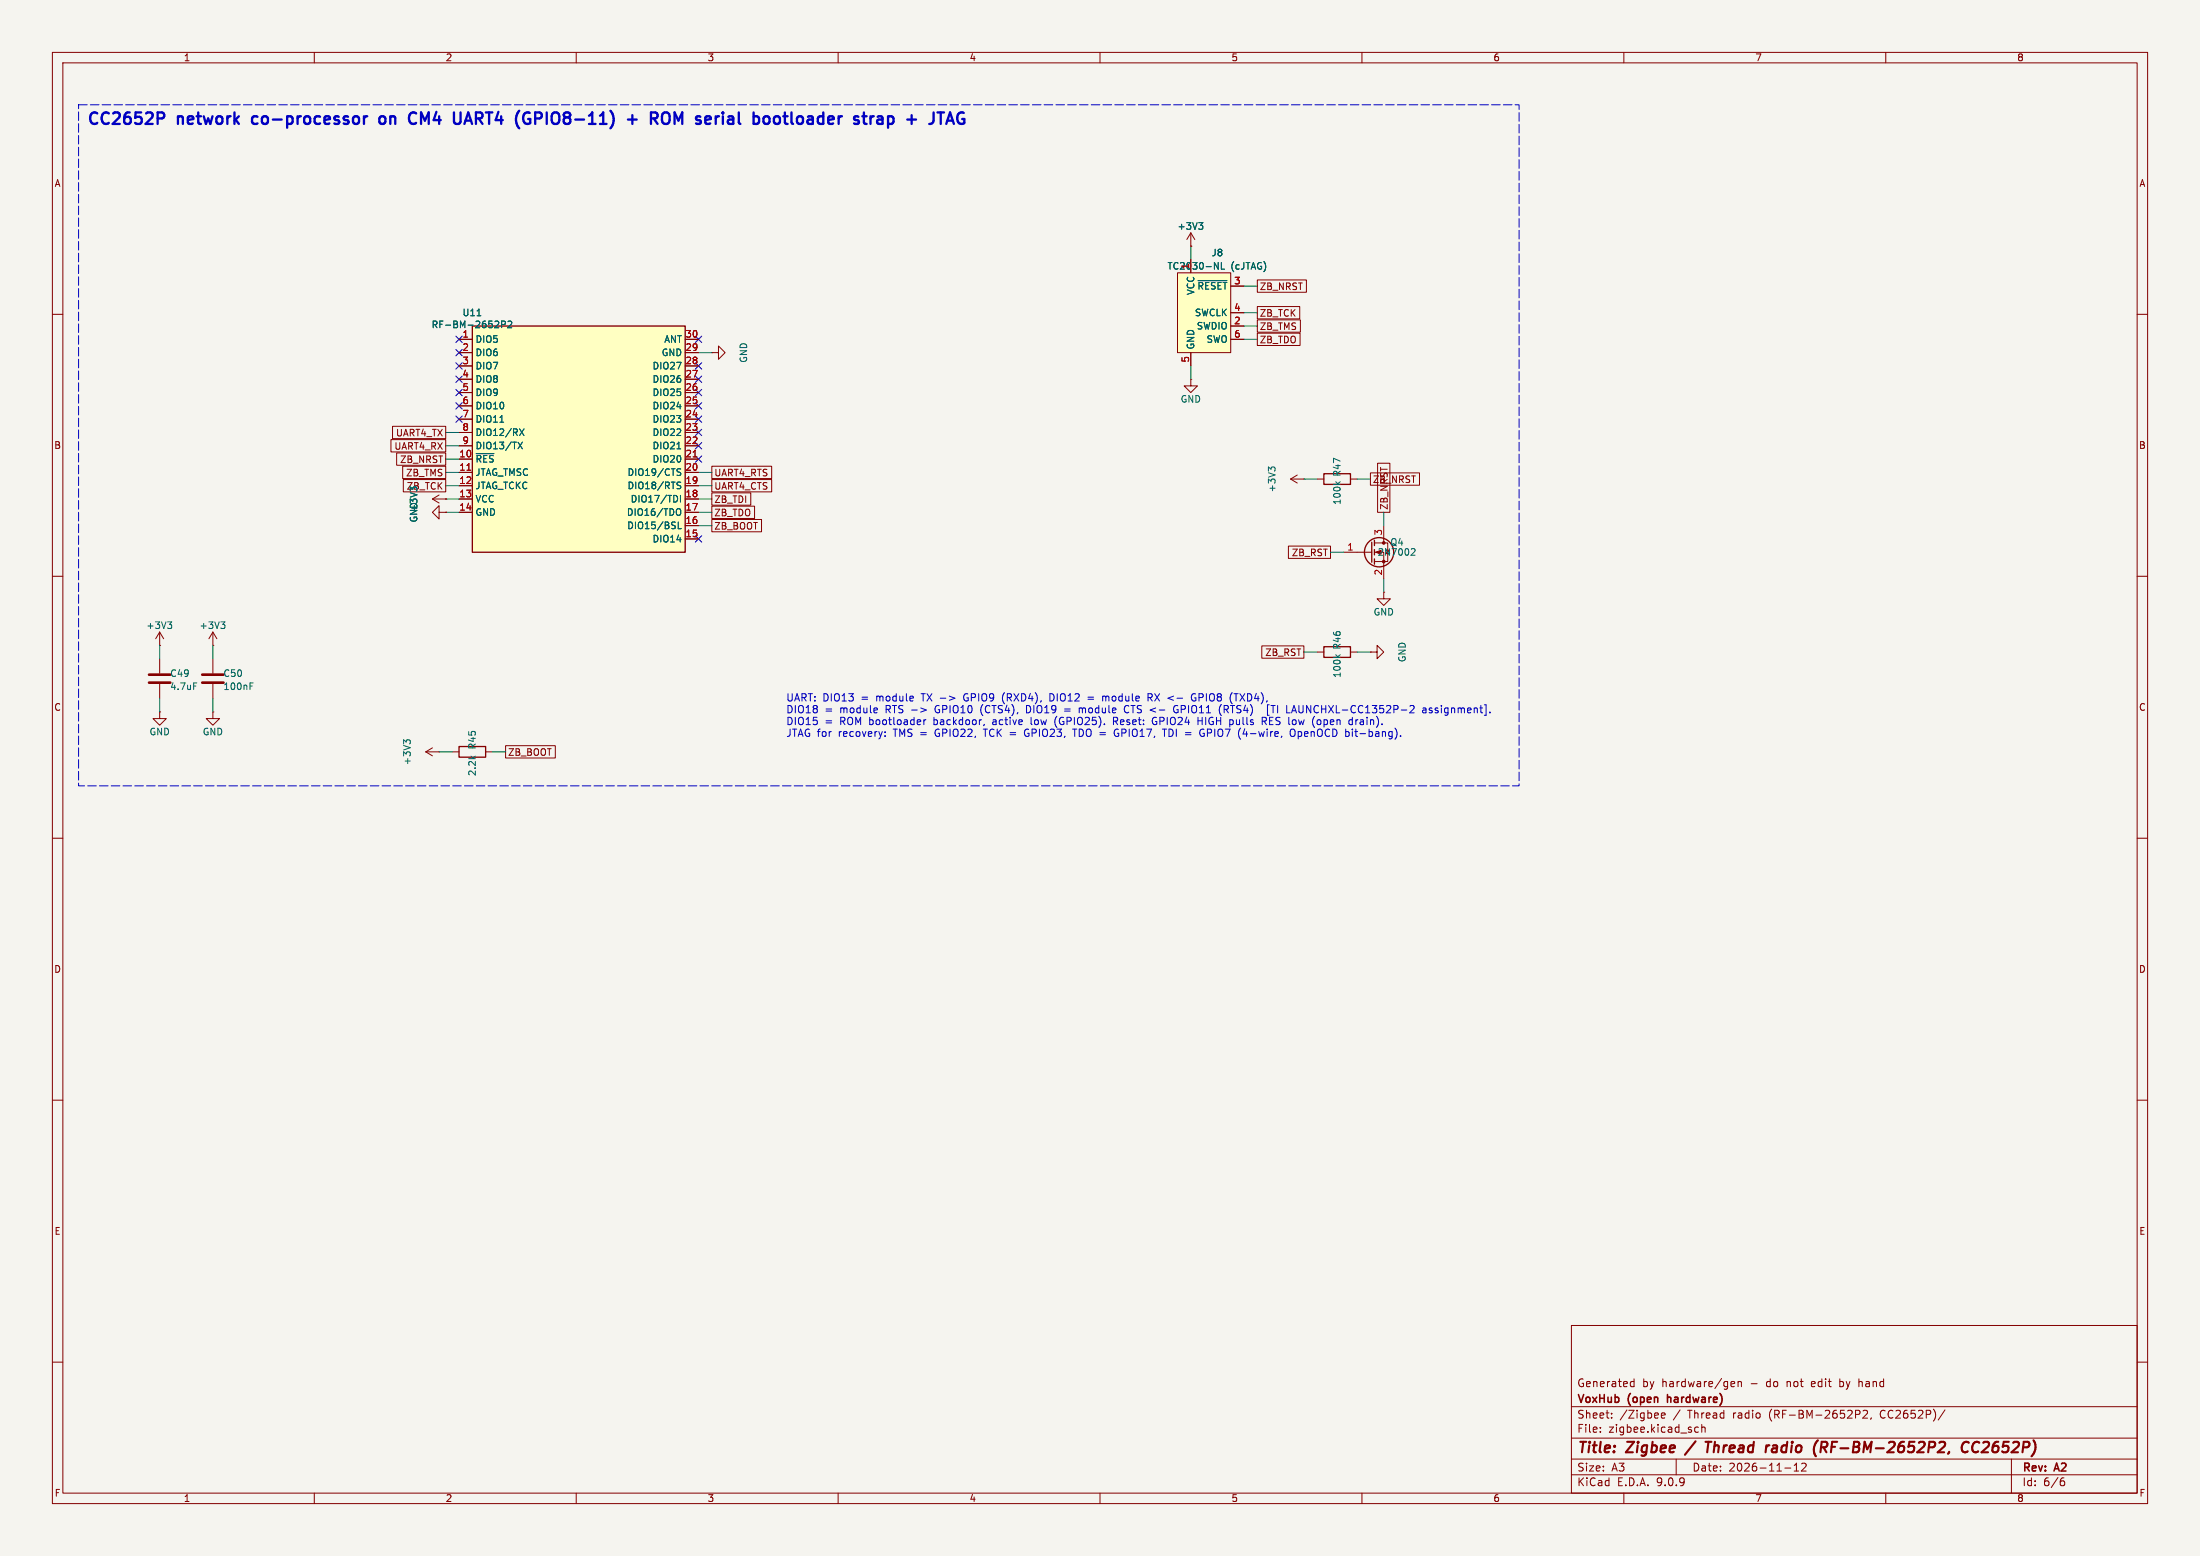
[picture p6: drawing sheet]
(kicad_sch
 (version 20250114)
 (generator "eeschema")
 (generator_version "9.0")
 (paper "A3")
 (title_block
  (title "Zigbee / Thread radio (RF-BM-2652P2, CC2652P)")
  (date "2026-11-12")
  (rev "A2")
  (company "VoxHub (open hardware)")
  (comment 1 "Generated by hardware/gen - do not edit by hand"))
 (lib_symbols
  (symbol "voxhub:+3V3"
   (power)
   (pin_numbers (hide yes))
   (pin_names (offset 0) (hide yes)) (exclude_from_sim no) (in_bom yes) (on_board yes)
   (property "Reference" "#PWR" (at 0 -3.81 0) (effects (font (size 1.27 1.27)) (hide yes)))
   (property "Value" "+3V3" (at 0 3.556 0) (effects (font (size 1.27 1.27))))
   (property "Footprint" "" (at 0 0 0) (effects (font (size 1.27 1.27)) (hide yes)))
   (property "Datasheet" "" (at 0 0 0) (effects (font (size 1.27 1.27)) (hide yes)))
   (property "Description" "Power symbol creates a global label with name \"+3V3\"" (at 0 0 0) (effects (font (size 1.27 1.27)) (hide yes)))
   (symbol "+3V3_0_1"
    (polyline (pts (xy -0.762 1.27) (xy 0 2.54)) (stroke (width 0) (type default)) (fill (type none)))
    (polyline (pts (xy 0 2.54) (xy 0.762 1.27)) (stroke (width 0) (type default)) (fill (type none)))
    (polyline (pts (xy 0 0) (xy 0 2.54)) (stroke (width 0) (type default)) (fill (type none))))
   (symbol "+3V3_1_1"
    (pin power_in line (at 0 0 90) (length 0) (name "~" (effects (font (size 1.27 1.27)))) (number "1" (effects (font (size 1.27 1.27))))))
   (embedded_fonts no))
  (symbol "voxhub:2N7002"
   (pin_names (offset 0) (hide yes)) (exclude_from_sim no) (in_bom yes) (on_board yes)
   (property "Reference" "Q" (at 5.08 1.905 0) (effects (font (size 1.27 1.27)) (justify left)))
   (property "Value" "2N7002" (at 5.08 0 0) (effects (font (size 1.27 1.27)) (justify left)))
   (property "Footprint" "Package_TO_SOT_SMD:SOT-23" (at 5.08 -1.905 0) (effects (font (size 1.27 1.27) (italic yes)) (justify left) (hide yes)))
   (property "Datasheet" "https://www.onsemi.com/pub/Collateral/NDS7002A-D.PDF" (at 5.08 -3.81 0) (effects (font (size 1.27 1.27)) (justify left) (hide yes)))
   (property "Description" "0.115A Id, 60V Vds, N-Channel MOSFET, SOT-23" (at 0 0 0) (effects (font (size 1.27 1.27)) (hide yes)))
   (symbol "2N7002_0_1"
    (polyline (pts (xy 0.254 1.905) (xy 0.254 -1.905)) (stroke (width 0.254) (type default)) (fill (type none)))
    (polyline (pts (xy 0.254 0) (xy -2.54 0)) (stroke (width 0) (type default)) (fill (type none)))
    (polyline (pts (xy 0.762 2.286) (xy 0.762 1.27)) (stroke (width 0.254) (type default)) (fill (type none)))
    (polyline (pts (xy 0.762 0.508) (xy 0.762 -0.508)) (stroke (width 0.254) (type default)) (fill (type none)))
    (polyline (pts (xy 0.762 -1.27) (xy 0.762 -2.286)) (stroke (width 0.254) (type default)) (fill (type none)))
    (polyline (pts (xy 0.762 -1.778) (xy 3.302 -1.778) (xy 3.302 1.778) (xy 0.762 1.778)) (stroke (width 0) (type default)) (fill (type none)))
    (polyline (pts (xy 1.016 0) (xy 2.032 0.381) (xy 2.032 -0.381) (xy 1.016 0)) (stroke (width 0) (type default)) (fill (type outline)))
    (circle (center 1.651 0) (radius 2.794) (stroke (width 0.254) (type default)) (fill (type none)))
    (polyline (pts (xy 2.54 2.54) (xy 2.54 1.778)) (stroke (width 0) (type default)) (fill (type none)))
    (circle (center 2.54 1.778) (radius 0.254) (stroke (width 0) (type default)) (fill (type outline)))
    (circle (center 2.54 -1.778) (radius 0.254) (stroke (width 0) (type default)) (fill (type outline)))
    (polyline (pts (xy 2.54 -2.54) (xy 2.54 0) (xy 0.762 0)) (stroke (width 0) (type default)) (fill (type none)))
    (polyline (pts (xy 2.921 0.381) (xy 3.683 0.381)) (stroke (width 0) (type default)) (fill (type none)))
    (polyline (pts (xy 3.302 0.381) (xy 2.921 -0.254) (xy 3.683 -0.254) (xy 3.302 0.381)) (stroke (width 0) (type default)) (fill (type none))))
   (symbol "2N7002_1_1"
    (pin input line (at -5.08 0 0) (length 2.54) (name "G" (effects (font (size 1.27 1.27)))) (number "1" (effects (font (size 1.27 1.27)))))
    (pin passive line (at 2.54 5.08 270) (length 2.54) (name "D" (effects (font (size 1.27 1.27)))) (number "3" (effects (font (size 1.27 1.27)))))
    (pin passive line (at 2.54 -5.08 90) (length 2.54) (name "S" (effects (font (size 1.27 1.27)))) (number "2" (effects (font (size 1.27 1.27))))))
   (embedded_fonts no)
   (property "ki_fp_filters" "SOT?23*" (at 0 0 0) (effects (font (size 1.27 1.27)) (hide yes))))
  (symbol "voxhub:C"
   (pin_numbers (hide yes))
   (pin_names (offset 0.254)) (exclude_from_sim no) (in_bom yes) (on_board yes)
   (property "Reference" "C" (at 0.635 2.54 0) (effects (font (size 1.27 1.27)) (justify left)))
   (property "Value" "C" (at 0.635 -2.54 0) (effects (font (size 1.27 1.27)) (justify left)))
   (property "Footprint" "" (at 0.9652 -3.81 0) (effects (font (size 1.27 1.27)) (hide yes)))
   (property "Datasheet" "~" (at 0 0 0) (effects (font (size 1.27 1.27)) (hide yes)))
   (property "Description" "Unpolarized capacitor" (at 0 0 0) (effects (font (size 1.27 1.27)) (hide yes)))
   (symbol "C_0_1"
    (polyline (pts (xy -2.032 0.762) (xy 2.032 0.762)) (stroke (width 0.508) (type default)) (fill (type none)))
    (polyline (pts (xy -2.032 -0.762) (xy 2.032 -0.762)) (stroke (width 0.508) (type default)) (fill (type none))))
   (symbol "C_1_1"
    (pin passive line (at 0 3.81 270) (length 2.794) (name "~" (effects (font (size 1.27 1.27)))) (number "1" (effects (font (size 1.27 1.27)))))
    (pin passive line (at 0 -3.81 90) (length 2.794) (name "~" (effects (font (size 1.27 1.27)))) (number "2" (effects (font (size 1.27 1.27))))))
   (embedded_fonts no))
  (symbol "voxhub:Conn_ARM_SWD_TagConnect_TC2030-NL" (exclude_from_sim no) (in_bom no) (on_board yes)
   (property "Reference" "J" (at 2.54 11.43 0) (effects (font (size 1.27 1.27))))
   (property "Value" "Conn_ARM_SWD_TagConnect_TC2030-NL" (at 2.54 8.89 0) (effects (font (size 1.27 1.27))))
   (property "Footprint" "Connector:Tag-Connect_TC2030-IDC-NL_2x03_P1.27mm_Vertical" (at 0 -17.78 0) (effects (font (size 1.27 1.27)) (hide yes)))
   (property "Datasheet" "https://www.tag-connect.com/wp-content/uploads/bsk-pdf-manager/TC2030-CTX_1.pdf" (at 0 -15.24 0) (effects (font (size 1.27 1.27)) (hide yes)))
   (property "Description" "Tag-Connect ARM Cortex SWD JTAG connector, 6 pin, no legs" (at 0 0 0) (effects (font (size 1.27 1.27)) (hide yes)))
   (symbol "Conn_ARM_SWD_TagConnect_TC2030-NL_0_0"
    (pin power_in line (at -2.54 10.16 270) (length 2.54) (name "VCC" (effects (font (size 1.27 1.27)))) (number "1" (effects (font (size 1.27 1.27)))))
    (pin power_in line (at -2.54 -10.16 90) (length 2.54) (name "GND" (effects (font (size 1.27 1.27)))) (number "5" (effects (font (size 1.27 1.27)))))
    (pin open_collector line (at 7.62 5.08 180) (length 2.54) (name "~{RESET}" (effects (font (size 1.27 1.27)))) (number "3" (effects (font (size 1.27 1.27)))))
    (pin output line (at 7.62 0 180) (length 2.54) (name "SWCLK" (effects (font (size 1.27 1.27)))) (number "4" (effects (font (size 1.27 1.27))))
    (alternate "TCK" output line))
    (pin bidirectional line (at 7.62 -2.54 180) (length 2.54) (name "SWDIO" (effects (font (size 1.27 1.27)))) (number "2" (effects (font (size 1.27 1.27))))
    (alternate "TMS" bidirectional line))
    (pin input line (at 7.62 -5.08 180) (length 2.54) (name "SWO" (effects (font (size 1.27 1.27)))) (number "6" (effects (font (size 1.27 1.27))))
    (alternate "TDO" input line)))
   (symbol "Conn_ARM_SWD_TagConnect_TC2030-NL_0_1"
    (rectangle (start -5.08 7.62) (end 5.08 -7.62) (stroke (width 0) (type default)) (fill (type background))))
   (embedded_fonts no))
  (symbol "voxhub:GND"
   (power)
   (pin_numbers (hide yes))
   (pin_names (offset 0) (hide yes)) (exclude_from_sim no) (in_bom yes) (on_board yes)
   (property "Reference" "#PWR" (at 0 -6.35 0) (effects (font (size 1.27 1.27)) (hide yes)))
   (property "Value" "GND" (at 0 -3.81 0) (effects (font (size 1.27 1.27))))
   (property "Footprint" "" (at 0 0 0) (effects (font (size 1.27 1.27)) (hide yes)))
   (property "Datasheet" "" (at 0 0 0) (effects (font (size 1.27 1.27)) (hide yes)))
   (property "Description" "Power symbol creates a global label with name \"GND\" , ground" (at 0 0 0) (effects (font (size 1.27 1.27)) (hide yes)))
   (symbol "GND_0_1"
    (polyline (pts (xy 0 0) (xy 0 -1.27) (xy 1.27 -1.27) (xy 0 -2.54) (xy -1.27 -1.27) (xy 0 -1.27)) (stroke (width 0) (type default)) (fill (type none))))
   (symbol "GND_1_1"
    (pin power_in line (at 0 0 270) (length 0) (name "~" (effects (font (size 1.27 1.27)))) (number "1" (effects (font (size 1.27 1.27))))))
   (embedded_fonts no))
  (symbol "voxhub:R"
   (pin_numbers (hide yes))
   (pin_names (offset 0)) (exclude_from_sim no) (in_bom yes) (on_board yes)
   (property "Reference" "R" (at 2.032 0 90) (effects (font (size 1.27 1.27))))
   (property "Value" "R" (at 0 0 90) (effects (font (size 1.27 1.27))))
   (property "Footprint" "" (at -1.778 0 90) (effects (font (size 1.27 1.27)) (hide yes)))
   (property "Datasheet" "~" (at 0 0 0) (effects (font (size 1.27 1.27)) (hide yes)))
   (property "Description" "Resistor" (at 0 0 0) (effects (font (size 1.27 1.27)) (hide yes)))
   (symbol "R_0_1"
    (rectangle (start -1.016 -2.54) (end 1.016 2.54) (stroke (width 0.254) (type default)) (fill (type none))))
   (symbol "R_1_1"
    (pin passive line (at 0 3.81 270) (length 1.27) (name "~" (effects (font (size 1.27 1.27)))) (number "1" (effects (font (size 1.27 1.27)))))
    (pin passive line (at 0 -3.81 90) (length 1.27) (name "~" (effects (font (size 1.27 1.27)))) (number "2" (effects (font (size 1.27 1.27))))))
   (embedded_fonts no))
  (symbol "voxhub:RF-BM-2652P2" (exclude_from_sim no) (in_bom yes) (on_board yes)
   (property "Reference" "U" (at -20.32 25.4 0) (effects (font (size 1.27 1.27)) (justify left)))
   (property "Value" "RF-BM-2652P2" (at -20.32 23.114 0) (effects (font (size 1.27 1.27)) (justify left)))
   (property "Footprint" "voxhub:RFstar_RF-BM-2652P2" (at 0 0 0) (effects (font (size 1.27 1.27)) (hide yes)))
   (property "Datasheet" "https://rfstariot.com/uploadfile/downloads/RF-BM-2652P2%20RF-BM-2652P2I%20Hardware%20Datasheet%20V1.1_20240823.pdf" (at 0 0 0) (effects (font (size 1.27 1.27)) (hide yes)))
   (property "Description" "RF-star RF-BM-2652P2 (TI CC2652P) multiprotocol 2.4 GHz module (Zigbee / Thread), PCB antenna" (at 0 0 0) (effects (font (size 1.27 1.27)) (hide yes)))
   (symbol "RF-BM-2652P2_0_1"
    (rectangle (start -20.32 22.86) (end 20.32 -20.32) (stroke (width 0.254) (type default)) (fill (type background))))
   (symbol "RF-BM-2652P2_1_1"
    (pin passive line (at -22.86 20.32 0) (length 2.54) (name "DIO5" (effects (font (size 1.27 1.27)))) (number "1" (effects (font (size 1.27 1.27)))))
    (pin passive line (at -22.86 17.78 0) (length 2.54) (name "DIO6" (effects (font (size 1.27 1.27)))) (number "2" (effects (font (size 1.27 1.27)))))
    (pin passive line (at -22.86 15.24 0) (length 2.54) (name "DIO7" (effects (font (size 1.27 1.27)))) (number "3" (effects (font (size 1.27 1.27)))))
    (pin passive line (at -22.86 12.7 0) (length 2.54) (name "DIO8" (effects (font (size 1.27 1.27)))) (number "4" (effects (font (size 1.27 1.27)))))
    (pin passive line (at -22.86 10.16 0) (length 2.54) (name "DIO9" (effects (font (size 1.27 1.27)))) (number "5" (effects (font (size 1.27 1.27)))))
    (pin passive line (at -22.86 7.62 0) (length 2.54) (name "DIO10" (effects (font (size 1.27 1.27)))) (number "6" (effects (font (size 1.27 1.27)))))
    (pin passive line (at -22.86 5.08 0) (length 2.54) (name "DIO11" (effects (font (size 1.27 1.27)))) (number "7" (effects (font (size 1.27 1.27)))))
    (pin passive line (at -22.86 2.54 0) (length 2.54) (name "DIO12/RX" (effects (font (size 1.27 1.27)))) (number "8" (effects (font (size 1.27 1.27)))))
    (pin passive line (at -22.86 0 0) (length 2.54) (name "DIO13/TX" (effects (font (size 1.27 1.27)))) (number "9" (effects (font (size 1.27 1.27)))))
    (pin passive line (at -22.86 -2.54 0) (length 2.54) (name "~{RES}" (effects (font (size 1.27 1.27)))) (number "10" (effects (font (size 1.27 1.27)))))
    (pin passive line (at -22.86 -5.08 0) (length 2.54) (name "JTAG_TMSC" (effects (font (size 1.27 1.27)))) (number "11" (effects (font (size 1.27 1.27)))))
    (pin passive line (at -22.86 -7.62 0) (length 2.54) (name "JTAG_TCKC" (effects (font (size 1.27 1.27)))) (number "12" (effects (font (size 1.27 1.27)))))
    (pin power_in line (at -22.86 -10.16 0) (length 2.54) (name "VCC" (effects (font (size 1.27 1.27)))) (number "13" (effects (font (size 1.27 1.27)))))
    (pin power_in line (at -22.86 -12.7 0) (length 2.54) (name "GND" (effects (font (size 1.27 1.27)))) (number "14" (effects (font (size 1.27 1.27)))))
    (pin passive line (at 22.86 20.32 180) (length 2.54) (name "ANT" (effects (font (size 1.27 1.27)))) (number "30" (effects (font (size 1.27 1.27)))))
    (pin power_in line (at 22.86 17.78 180) (length 2.54) (name "GND" (effects (font (size 1.27 1.27)))) (number "29" (effects (font (size 1.27 1.27)))))
    (pin passive line (at 22.86 15.24 180) (length 2.54) (name "DIO27" (effects (font (size 1.27 1.27)))) (number "28" (effects (font (size 1.27 1.27)))))
    (pin passive line (at 22.86 12.7 180) (length 2.54) (name "DIO26" (effects (font (size 1.27 1.27)))) (number "27" (effects (font (size 1.27 1.27)))))
    (pin passive line (at 22.86 10.16 180) (length 2.54) (name "DIO25" (effects (font (size 1.27 1.27)))) (number "26" (effects (font (size 1.27 1.27)))))
    (pin passive line (at 22.86 7.62 180) (length 2.54) (name "DIO24" (effects (font (size 1.27 1.27)))) (number "25" (effects (font (size 1.27 1.27)))))
    (pin passive line (at 22.86 5.08 180) (length 2.54) (name "DIO23" (effects (font (size 1.27 1.27)))) (number "24" (effects (font (size 1.27 1.27)))))
    (pin passive line (at 22.86 2.54 180) (length 2.54) (name "DIO22" (effects (font (size 1.27 1.27)))) (number "23" (effects (font (size 1.27 1.27)))))
    (pin passive line (at 22.86 0 180) (length 2.54) (name "DIO21" (effects (font (size 1.27 1.27)))) (number "22" (effects (font (size 1.27 1.27)))))
    (pin passive line (at 22.86 -2.54 180) (length 2.54) (name "DIO20" (effects (font (size 1.27 1.27)))) (number "21" (effects (font (size 1.27 1.27)))))
    (pin passive line (at 22.86 -5.08 180) (length 2.54) (name "DIO19/CTS" (effects (font (size 1.27 1.27)))) (number "20" (effects (font (size 1.27 1.27)))))
    (pin passive line (at 22.86 -7.62 180) (length 2.54) (name "DIO18/RTS" (effects (font (size 1.27 1.27)))) (number "19" (effects (font (size 1.27 1.27)))))
    (pin passive line (at 22.86 -10.16 180) (length 2.54) (name "DIO17/TDI" (effects (font (size 1.27 1.27)))) (number "18" (effects (font (size 1.27 1.27)))))
    (pin passive line (at 22.86 -12.7 180) (length 2.54) (name "DIO16/TDO" (effects (font (size 1.27 1.27)))) (number "17" (effects (font (size 1.27 1.27)))))
    (pin passive line (at 22.86 -15.24 180) (length 2.54) (name "DIO15/BSL" (effects (font (size 1.27 1.27)))) (number "16" (effects (font (size 1.27 1.27)))))
    (pin passive line (at 22.86 -17.78 180) (length 2.54) (name "DIO14" (effects (font (size 1.27 1.27)))) (number "15" (effects (font (size 1.27 1.27))))))))
 (rectangle
  (start 15 20)
  (end 290 150)
  (stroke (width 0.15) (type dash))
  (fill (type none)))
 (text "CC2652P network co-processor on CM4 UART4 (GPIO8-11) + ROM serial bootloader strap + JTAG"
  (exclude_from_sim no)
  (at 16.5 24.2 0)
  (effects (font (size 2.2 2.2) (bold yes)) (justify left bottom)))
 (symbol
  (lib_id "voxhub:RF-BM-2652P2")
  (at 110.49 85.09 0)
  (unit 1)
  (exclude_from_sim no)
  (in_bom yes)
  (on_board yes)
  (dnp no)
  (property "Reference" "U11" (at 90.17 59.69 0) (effects (font (size 1.27 1.27))))
  (property "Value" "RF-BM-2652P2" (at 90.17 61.976 0) (effects (font (size 1.27 1.27))))
  (property "Footprint" "voxhub:RFstar_RF-BM-2652P2" (at 110.49 85.09 0) (effects (font (size 1.27 1.27)) (hide yes)))
  (property "Datasheet" "https://rfstariot.com/uploadfile/downloads/RF-BM-2652P2%20RF-BM-2652P2I%20Hardware%20Datasheet%20V1.1_20240823.pdf" (at 110.49 85.09 0) (effects (font (size 1.27 1.27)) (hide yes)))
  (property "Description" "RF-star RF-BM-2652P2 (TI CC2652P) multiprotocol 2.4 GHz module (Zigbee / Thread), PCB antenna" (at 110.49 85.09 0) (effects (font (size 1.27 1.27)) (hide yes)))
  (property "Manufacturer" "RF-star" (at 110.49 85.09 0) (effects (font (size 1.27 1.27)) (hide yes)))
  (property "MPN" "RF-BM-2652P2" (at 110.49 85.09 0) (effects (font (size 1.27 1.27)) (hide yes)))
  (property "PartDescription" "CC2652P Zigbee/Thread module +20dBm, PCB antenna, 16.5x30mm" (at 110.49 85.09 0) (effects (font (size 1.27 1.27)) (hide yes)))
  (pin "1")
  (pin "2")
  (pin "3")
  (pin "4")
  (pin "5")
  (pin "6")
  (pin "7")
  (pin "8")
  (pin "9")
  (pin "10")
  (pin "11")
  (pin "12")
  (pin "13")
  (pin "14")
  (pin "30")
  (pin "29")
  (pin "28")
  (pin "27")
  (pin "26")
  (pin "25")
  (pin "24")
  (pin "23")
  (pin "22")
  (pin "21")
  (pin "20")
  (pin "19")
  (pin "18")
  (pin "17")
  (pin "16")
  (pin "15"))
 (no_connect (at 87.63 64.77))
 (no_connect (at 87.63 67.31))
 (no_connect (at 87.63 69.85))
 (no_connect (at 87.63 72.39))
 (no_connect (at 87.63 74.93))
 (no_connect (at 87.63 77.47))
 (no_connect (at 87.63 80.01))
 (wire
  (pts (xy 87.63 82.55) (xy 85.09 82.55))
  (stroke (width 0) (type default)))
 (global_label "UART4_TX"
  (shape passive)
  (at 85.09 82.55 180)
  (fields_autoplaced yes)
  (effects (font (size 1.27 1.27)) (justify right))
  (property "Intersheetrefs" "${INTERSHEET_REFS}" (at 85.09 82.55 0) (effects (font (size 1.27 1.27)) (hide yes))))
 (wire
  (pts (xy 87.63 85.09) (xy 85.09 85.09))
  (stroke (width 0) (type default)))
 (global_label "UART4_RX"
  (shape passive)
  (at 85.09 85.09 180)
  (fields_autoplaced yes)
  (effects (font (size 1.27 1.27)) (justify right))
  (property "Intersheetrefs" "${INTERSHEET_REFS}" (at 85.09 85.09 0) (effects (font (size 1.27 1.27)) (hide yes))))
 (wire
  (pts (xy 87.63 87.63) (xy 85.09 87.63))
  (stroke (width 0) (type default)))
 (global_label "ZB_NRST"
  (shape passive)
  (at 85.09 87.63 180)
  (fields_autoplaced yes)
  (effects (font (size 1.27 1.27)) (justify right))
  (property "Intersheetrefs" "${INTERSHEET_REFS}" (at 85.09 87.63 0) (effects (font (size 1.27 1.27)) (hide yes))))
 (wire
  (pts (xy 87.63 90.17) (xy 85.09 90.17))
  (stroke (width 0) (type default)))
 (global_label "ZB_TMS"
  (shape passive)
  (at 85.09 90.17 180)
  (fields_autoplaced yes)
  (effects (font (size 1.27 1.27)) (justify right))
  (property "Intersheetrefs" "${INTERSHEET_REFS}" (at 85.09 90.17 0) (effects (font (size 1.27 1.27)) (hide yes))))
 (wire
  (pts (xy 87.63 92.71) (xy 85.09 92.71))
  (stroke (width 0) (type default)))
 (global_label "ZB_TCK"
  (shape passive)
  (at 85.09 92.71 180)
  (fields_autoplaced yes)
  (effects (font (size 1.27 1.27)) (justify right))
  (property "Intersheetrefs" "${INTERSHEET_REFS}" (at 85.09 92.71 0) (effects (font (size 1.27 1.27)) (hide yes))))
 (wire
  (pts (xy 87.63 95.25) (xy 85.09 95.25))
  (stroke (width 0) (type default)))
 (symbol
  (lib_id "voxhub:+3V3")
  (at 85.09 95.25 90)
  (unit 1)
  (exclude_from_sim no)
  (in_bom no)
  (on_board yes)
  (dnp no)
  (property "Reference" "#PWR601" (at 88.9 95.25 0) (effects (font (size 1.27 1.27)) (hide yes)))
  (property "Value" "+3V3" (at 79.01 95.25 0) (effects (font (size 1.27 1.27))))
  (property "Footprint" "" (at 85.09 95.25 0) (effects (font (size 1.27 1.27)) (hide yes)))
  (property "Datasheet" "" (at 85.09 95.25 0) (effects (font (size 1.27 1.27)) (hide yes)))
  (property "Description" "Power symbol creates a global label with name \"+3V3\"" (at 85.09 95.25 0) (effects (font (size 1.27 1.27)) (hide yes)))
  (pin "1"))
 (wire
  (pts (xy 87.63 97.79) (xy 85.09 97.79))
  (stroke (width 0) (type default)))
 (symbol
  (lib_id "voxhub:GND")
  (at 85.09 97.79 270)
  (unit 1)
  (exclude_from_sim no)
  (in_bom no)
  (on_board yes)
  (dnp no)
  (property "Reference" "#PWR602" (at 78.74 97.79 0) (effects (font (size 1.27 1.27)) (hide yes)))
  (property "Value" "GND" (at 79.01 97.79 0) (effects (font (size 1.27 1.27))))
  (property "Footprint" "" (at 85.09 97.79 0) (effects (font (size 1.27 1.27)) (hide yes)))
  (property "Datasheet" "" (at 85.09 97.79 0) (effects (font (size 1.27 1.27)) (hide yes)))
  (property "Description" "Power symbol creates a global label with name \"GND\" , ground" (at 85.09 97.79 0) (effects (font (size 1.27 1.27)) (hide yes)))
  (pin "1"))
 (no_connect (at 133.35 64.77))
 (wire
  (pts (xy 133.35 67.31) (xy 135.89 67.31))
  (stroke (width 0) (type default)))
 (symbol
  (lib_id "voxhub:GND")
  (at 135.89 67.31 90)
  (unit 1)
  (exclude_from_sim no)
  (in_bom no)
  (on_board yes)
  (dnp no)
  (property "Reference" "#PWR603" (at 142.24 67.31 0) (effects (font (size 1.27 1.27)) (hide yes)))
  (property "Value" "GND" (at 141.97 67.31 0) (effects (font (size 1.27 1.27))))
  (property "Footprint" "" (at 135.89 67.31 0) (effects (font (size 1.27 1.27)) (hide yes)))
  (property "Datasheet" "" (at 135.89 67.31 0) (effects (font (size 1.27 1.27)) (hide yes)))
  (property "Description" "Power symbol creates a global label with name \"GND\" , ground" (at 135.89 67.31 0) (effects (font (size 1.27 1.27)) (hide yes)))
  (pin "1"))
 (no_connect (at 133.35 69.85))
 (no_connect (at 133.35 72.39))
 (no_connect (at 133.35 74.93))
 (no_connect (at 133.35 77.47))
 (no_connect (at 133.35 80.01))
 (no_connect (at 133.35 82.55))
 (no_connect (at 133.35 85.09))
 (no_connect (at 133.35 87.63))
 (wire
  (pts (xy 133.35 90.17) (xy 135.89 90.17))
  (stroke (width 0) (type default)))
 (global_label "UART4_RTS"
  (shape passive)
  (at 135.89 90.17 0)
  (fields_autoplaced yes)
  (effects (font (size 1.27 1.27)) (justify left))
  (property "Intersheetrefs" "${INTERSHEET_REFS}" (at 135.89 90.17 0) (effects (font (size 1.27 1.27)) (hide yes))))
 (wire
  (pts (xy 133.35 92.71) (xy 135.89 92.71))
  (stroke (width 0) (type default)))
 (global_label "UART4_CTS"
  (shape passive)
  (at 135.89 92.71 0)
  (fields_autoplaced yes)
  (effects (font (size 1.27 1.27)) (justify left))
  (property "Intersheetrefs" "${INTERSHEET_REFS}" (at 135.89 92.71 0) (effects (font (size 1.27 1.27)) (hide yes))))
 (wire
  (pts (xy 133.35 95.25) (xy 135.89 95.25))
  (stroke (width 0) (type default)))
 (global_label "ZB_TDI"
  (shape passive)
  (at 135.89 95.25 0)
  (fields_autoplaced yes)
  (effects (font (size 1.27 1.27)) (justify left))
  (property "Intersheetrefs" "${INTERSHEET_REFS}" (at 135.89 95.25 0) (effects (font (size 1.27 1.27)) (hide yes))))
 (wire
  (pts (xy 133.35 97.79) (xy 135.89 97.79))
  (stroke (width 0) (type default)))
 (global_label "ZB_TDO"
  (shape passive)
  (at 135.89 97.79 0)
  (fields_autoplaced yes)
  (effects (font (size 1.27 1.27)) (justify left))
  (property "Intersheetrefs" "${INTERSHEET_REFS}" (at 135.89 97.79 0) (effects (font (size 1.27 1.27)) (hide yes))))
 (wire
  (pts (xy 133.35 100.33) (xy 135.89 100.33))
  (stroke (width 0) (type default)))
 (global_label "ZB_BOOT"
  (shape passive)
  (at 135.89 100.33 0)
  (fields_autoplaced yes)
  (effects (font (size 1.27 1.27)) (justify left))
  (property "Intersheetrefs" "${INTERSHEET_REFS}" (at 135.89 100.33 0) (effects (font (size 1.27 1.27)) (hide yes))))
 (no_connect (at 133.35 102.87))
 (symbol
  (lib_id "voxhub:C")
  (at 30.48 129.54 0)
  (unit 1)
  (exclude_from_sim no)
  (in_bom yes)
  (on_board yes)
  (dnp no)
  (property "Reference" "C49" (at 32.38 128.54 0) (effects (font (size 1.27 1.27)) (justify left)))
  (property "Value" "4.7uF" (at 32.38 131.04 0) (effects (font (size 1.27 1.27)) (justify left)))
  (property "Footprint" "Capacitor_SMD:C_0603_1608Metric" (at 30.48 129.54 0) (effects (font (size 1.27 1.27)) (hide yes)))
  (property "Datasheet" "~" (at 30.48 129.54 0) (effects (font (size 1.27 1.27)) (hide yes)))
  (property "Description" "Unpolarized capacitor" (at 30.48 129.54 0) (effects (font (size 1.27 1.27)) (hide yes)))
  (property "Manufacturer" "Samsung Electro-Mechanics" (at 30.48 129.54 0) (effects (font (size 1.27 1.27)) (hide yes)))
  (property "MPN" "CL10A475KA8NQNC" (at 30.48 129.54 0) (effects (font (size 1.27 1.27)) (hide yes)))
  (property "PartDescription" "CAP CER 4.7uF 25V X5R 0603" (at 30.48 129.54 0) (effects (font (size 1.27 1.27)) (hide yes)))
  (pin "1")
  (pin "2"))
 (wire
  (pts (xy 30.48 125.73) (xy 30.48 123.19))
  (stroke (width 0) (type default)))
 (symbol
  (lib_id "voxhub:+3V3")
  (at 30.48 123.19 0)
  (unit 1)
  (exclude_from_sim no)
  (in_bom no)
  (on_board yes)
  (dnp no)
  (property "Reference" "#PWR604" (at 30.48 127 0) (effects (font (size 1.27 1.27)) (hide yes)))
  (property "Value" "+3V3" (at 30.48 119.39 0) (effects (font (size 1.27 1.27))))
  (property "Footprint" "" (at 30.48 123.19 0) (effects (font (size 1.27 1.27)) (hide yes)))
  (property "Datasheet" "" (at 30.48 123.19 0) (effects (font (size 1.27 1.27)) (hide yes)))
  (property "Description" "Power symbol creates a global label with name \"+3V3\"" (at 30.48 123.19 0) (effects (font (size 1.27 1.27)) (hide yes)))
  (pin "1"))
 (wire
  (pts (xy 30.48 133.35) (xy 30.48 135.89))
  (stroke (width 0) (type default)))
 (symbol
  (lib_id "voxhub:GND")
  (at 30.48 135.89 0)
  (unit 1)
  (exclude_from_sim no)
  (in_bom no)
  (on_board yes)
  (dnp no)
  (property "Reference" "#PWR605" (at 30.48 142.24 0) (effects (font (size 1.27 1.27)) (hide yes)))
  (property "Value" "GND" (at 30.48 139.69 0) (effects (font (size 1.27 1.27))))
  (property "Footprint" "" (at 30.48 135.89 0) (effects (font (size 1.27 1.27)) (hide yes)))
  (property "Datasheet" "" (at 30.48 135.89 0) (effects (font (size 1.27 1.27)) (hide yes)))
  (property "Description" "Power symbol creates a global label with name \"GND\" , ground" (at 30.48 135.89 0) (effects (font (size 1.27 1.27)) (hide yes)))
  (pin "1"))
 (symbol
  (lib_id "voxhub:C")
  (at 40.64 129.54 0)
  (unit 1)
  (exclude_from_sim no)
  (in_bom yes)
  (on_board yes)
  (dnp no)
  (property "Reference" "C50" (at 42.54 128.54 0) (effects (font (size 1.27 1.27)) (justify left)))
  (property "Value" "100nF" (at 42.54 131.04 0) (effects (font (size 1.27 1.27)) (justify left)))
  (property "Footprint" "Capacitor_SMD:C_0402_1005Metric" (at 40.64 129.54 0) (effects (font (size 1.27 1.27)) (hide yes)))
  (property "Datasheet" "~" (at 40.64 129.54 0) (effects (font (size 1.27 1.27)) (hide yes)))
  (property "Description" "Unpolarized capacitor" (at 40.64 129.54 0) (effects (font (size 1.27 1.27)) (hide yes)))
  (property "Manufacturer" "Samsung Electro-Mechanics" (at 40.64 129.54 0) (effects (font (size 1.27 1.27)) (hide yes)))
  (property "MPN" "CL05B104KO5NNNC" (at 40.64 129.54 0) (effects (font (size 1.27 1.27)) (hide yes)))
  (property "PartDescription" "CAP CER 100nF 16V X7R 0402" (at 40.64 129.54 0) (effects (font (size 1.27 1.27)) (hide yes)))
  (pin "1")
  (pin "2"))
 (wire
  (pts (xy 40.64 125.73) (xy 40.64 123.19))
  (stroke (width 0) (type default)))
 (symbol
  (lib_id "voxhub:+3V3")
  (at 40.64 123.19 0)
  (unit 1)
  (exclude_from_sim no)
  (in_bom no)
  (on_board yes)
  (dnp no)
  (property "Reference" "#PWR606" (at 40.64 127 0) (effects (font (size 1.27 1.27)) (hide yes)))
  (property "Value" "+3V3" (at 40.64 119.39 0) (effects (font (size 1.27 1.27))))
  (property "Footprint" "" (at 40.64 123.19 0) (effects (font (size 1.27 1.27)) (hide yes)))
  (property "Datasheet" "" (at 40.64 123.19 0) (effects (font (size 1.27 1.27)) (hide yes)))
  (property "Description" "Power symbol creates a global label with name \"+3V3\"" (at 40.64 123.19 0) (effects (font (size 1.27 1.27)) (hide yes)))
  (pin "1"))
 (wire
  (pts (xy 40.64 133.35) (xy 40.64 135.89))
  (stroke (width 0) (type default)))
 (symbol
  (lib_id "voxhub:GND")
  (at 40.64 135.89 0)
  (unit 1)
  (exclude_from_sim no)
  (in_bom no)
  (on_board yes)
  (dnp no)
  (property "Reference" "#PWR607" (at 40.64 142.24 0) (effects (font (size 1.27 1.27)) (hide yes)))
  (property "Value" "GND" (at 40.64 139.69 0) (effects (font (size 1.27 1.27))))
  (property "Footprint" "" (at 40.64 135.89 0) (effects (font (size 1.27 1.27)) (hide yes)))
  (property "Datasheet" "" (at 40.64 135.89 0) (effects (font (size 1.27 1.27)) (hide yes)))
  (property "Description" "Power symbol creates a global label with name \"GND\" , ground" (at 40.64 135.89 0) (effects (font (size 1.27 1.27)) (hide yes)))
  (pin "1"))
 (symbol
  (lib_id "voxhub:R")
  (at 90.17 143.51 90)
  (unit 1)
  (exclude_from_sim no)
  (in_bom yes)
  (on_board yes)
  (dnp no)
  (property "Reference" "R45" (at 90.17 141.21 0) (effects (font (size 1.27 1.27))))
  (property "Value" "2.2k" (at 90.17 146.11 0) (effects (font (size 1.27 1.27))))
  (property "Footprint" "Resistor_SMD:R_0402_1005Metric" (at 90.17 143.51 0) (effects (font (size 1.27 1.27)) (hide yes)))
  (property "Datasheet" "~" (at 90.17 143.51 0) (effects (font (size 1.27 1.27)) (hide yes)))
  (property "Description" "Resistor" (at 90.17 143.51 0) (effects (font (size 1.27 1.27)) (hide yes)))
  (property "Manufacturer" "UNI-ROYAL (Uniroyal Electronics)" (at 90.17 143.51 0) (effects (font (size 1.27 1.27)) (hide yes)))
  (property "MPN" "0402WGF2201TCE" (at 90.17 143.51 0) (effects (font (size 1.27 1.27)) (hide yes)))
  (property "PartDescription" "RES 2.2k 1% 1/16W 0402" (at 90.17 143.51 0) (effects (font (size 1.27 1.27)) (hide yes)))
  (pin "1")
  (pin "2"))
 (wire
  (pts (xy 86.36 143.51) (xy 83.82 143.51))
  (stroke (width 0) (type default)))
 (symbol
  (lib_id "voxhub:+3V3")
  (at 83.82 143.51 90)
  (unit 1)
  (exclude_from_sim no)
  (in_bom no)
  (on_board yes)
  (dnp no)
  (property "Reference" "#PWR608" (at 87.63 143.51 0) (effects (font (size 1.27 1.27)) (hide yes)))
  (property "Value" "+3V3" (at 77.74 143.51 0) (effects (font (size 1.27 1.27))))
  (property "Footprint" "" (at 83.82 143.51 0) (effects (font (size 1.27 1.27)) (hide yes)))
  (property "Datasheet" "" (at 83.82 143.51 0) (effects (font (size 1.27 1.27)) (hide yes)))
  (property "Description" "Power symbol creates a global label with name \"+3V3\"" (at 83.82 143.51 0) (effects (font (size 1.27 1.27)) (hide yes)))
  (pin "1"))
 (wire
  (pts (xy 93.98 143.51) (xy 96.52 143.51))
  (stroke (width 0) (type default)))
 (global_label "ZB_BOOT"
  (shape passive)
  (at 96.52 143.51 0)
  (fields_autoplaced yes)
  (effects (font (size 1.27 1.27)) (justify left))
  (property "Intersheetrefs" "${INTERSHEET_REFS}" (at 96.52 143.51 0) (effects (font (size 1.27 1.27)) (hide yes))))
 (symbol
  (lib_id "voxhub:2N7002")
  (at 261.62 105.41 0)
  (unit 1)
  (exclude_from_sim no)
  (in_bom yes)
  (on_board yes)
  (dnp no)
  (property "Reference" "Q4" (at 266.7 103.505 0) (effects (font (size 1.27 1.27))))
  (property "Value" "2N7002" (at 266.7 105.41 0) (effects (font (size 1.27 1.27))))
  (property "Footprint" "Package_TO_SOT_SMD:SOT-23" (at 261.62 105.41 0) (effects (font (size 1.27 1.27)) (hide yes)))
  (property "Datasheet" "https://www.onsemi.com/pub/Collateral/NDS7002A-D.PDF" (at 261.62 105.41 0) (effects (font (size 1.27 1.27)) (hide yes)))
  (property "Description" "0.115A Id, 60V Vds, N-Channel MOSFET, SOT-23" (at 261.62 105.41 0) (effects (font (size 1.27 1.27)) (hide yes)))
  (property "Manufacturer" "Nexperia" (at 261.62 105.41 0) (effects (font (size 1.27 1.27)) (hide yes)))
  (property "MPN" "2N7002,215" (at 261.62 105.41 0) (effects (font (size 1.27 1.27)) (hide yes)))
  (property "PartDescription" "MOSFET N-CH 60V 300mA SOT-23" (at 261.62 105.41 0) (effects (font (size 1.27 1.27)) (hide yes)))
  (pin "1")
  (pin "3")
  (pin "2"))
 (wire
  (pts (xy 256.54 105.41) (xy 254 105.41))
  (stroke (width 0) (type default)))
 (global_label "ZB_RST"
  (shape passive)
  (at 254 105.41 180)
  (fields_autoplaced yes)
  (effects (font (size 1.27 1.27)) (justify right))
  (property "Intersheetrefs" "${INTERSHEET_REFS}" (at 254 105.41 0) (effects (font (size 1.27 1.27)) (hide yes))))
 (wire
  (pts (xy 264.16 100.33) (xy 264.16 97.79))
  (stroke (width 0) (type default)))
 (global_label "ZB_NRST"
  (shape passive)
  (at 264.16 97.79 90)
  (fields_autoplaced yes)
  (effects (font (size 1.27 1.27)) (justify left))
  (property "Intersheetrefs" "${INTERSHEET_REFS}" (at 264.16 97.79 0) (effects (font (size 1.27 1.27)) (hide yes))))
 (wire
  (pts (xy 264.16 110.49) (xy 264.16 113.03))
  (stroke (width 0) (type default)))
 (symbol
  (lib_id "voxhub:GND")
  (at 264.16 113.03 0)
  (unit 1)
  (exclude_from_sim no)
  (in_bom no)
  (on_board yes)
  (dnp no)
  (property "Reference" "#PWR609" (at 264.16 119.38 0) (effects (font (size 1.27 1.27)) (hide yes)))
  (property "Value" "GND" (at 264.16 116.83 0) (effects (font (size 1.27 1.27))))
  (property "Footprint" "" (at 264.16 113.03 0) (effects (font (size 1.27 1.27)) (hide yes)))
  (property "Datasheet" "" (at 264.16 113.03 0) (effects (font (size 1.27 1.27)) (hide yes)))
  (property "Description" "Power symbol creates a global label with name \"GND\" , ground" (at 264.16 113.03 0) (effects (font (size 1.27 1.27)) (hide yes)))
  (pin "1"))
 (symbol
  (lib_id "voxhub:R")
  (at 255.27 124.46 90)
  (unit 1)
  (exclude_from_sim no)
  (in_bom yes)
  (on_board yes)
  (dnp no)
  (property "Reference" "R46" (at 255.27 122.16 0) (effects (font (size 1.27 1.27))))
  (property "Value" "100k" (at 255.27 127.06 0) (effects (font (size 1.27 1.27))))
  (property "Footprint" "Resistor_SMD:R_0402_1005Metric" (at 255.27 124.46 0) (effects (font (size 1.27 1.27)) (hide yes)))
  (property "Datasheet" "~" (at 255.27 124.46 0) (effects (font (size 1.27 1.27)) (hide yes)))
  (property "Description" "Resistor" (at 255.27 124.46 0) (effects (font (size 1.27 1.27)) (hide yes)))
  (property "Manufacturer" "UNI-ROYAL (Uniroyal Electronics)" (at 255.27 124.46 0) (effects (font (size 1.27 1.27)) (hide yes)))
  (property "MPN" "0402WGF1003TCE" (at 255.27 124.46 0) (effects (font (size 1.27 1.27)) (hide yes)))
  (property "PartDescription" "RES 100k 1% 1/16W 0402" (at 255.27 124.46 0) (effects (font (size 1.27 1.27)) (hide yes)))
  (pin "1")
  (pin "2"))
 (wire
  (pts (xy 251.46 124.46) (xy 248.92 124.46))
  (stroke (width 0) (type default)))
 (global_label "ZB_RST"
  (shape passive)
  (at 248.92 124.46 180)
  (fields_autoplaced yes)
  (effects (font (size 1.27 1.27)) (justify right))
  (property "Intersheetrefs" "${INTERSHEET_REFS}" (at 248.92 124.46 0) (effects (font (size 1.27 1.27)) (hide yes))))
 (wire
  (pts (xy 259.08 124.46) (xy 261.62 124.46))
  (stroke (width 0) (type default)))
 (symbol
  (lib_id "voxhub:GND")
  (at 261.62 124.46 90)
  (unit 1)
  (exclude_from_sim no)
  (in_bom no)
  (on_board yes)
  (dnp no)
  (property "Reference" "#PWR610" (at 267.97 124.46 0) (effects (font (size 1.27 1.27)) (hide yes)))
  (property "Value" "GND" (at 267.7 124.46 0) (effects (font (size 1.27 1.27))))
  (property "Footprint" "" (at 261.62 124.46 0) (effects (font (size 1.27 1.27)) (hide yes)))
  (property "Datasheet" "" (at 261.62 124.46 0) (effects (font (size 1.27 1.27)) (hide yes)))
  (property "Description" "Power symbol creates a global label with name \"GND\" , ground" (at 261.62 124.46 0) (effects (font (size 1.27 1.27)) (hide yes)))
  (pin "1"))
 (symbol
  (lib_id "voxhub:R")
  (at 255.27 91.44 90)
  (unit 1)
  (exclude_from_sim no)
  (in_bom yes)
  (on_board yes)
  (dnp no)
  (property "Reference" "R47" (at 255.27 89.14 0) (effects (font (size 1.27 1.27))))
  (property "Value" "100k" (at 255.27 94.04 0) (effects (font (size 1.27 1.27))))
  (property "Footprint" "Resistor_SMD:R_0402_1005Metric" (at 255.27 91.44 0) (effects (font (size 1.27 1.27)) (hide yes)))
  (property "Datasheet" "~" (at 255.27 91.44 0) (effects (font (size 1.27 1.27)) (hide yes)))
  (property "Description" "Resistor" (at 255.27 91.44 0) (effects (font (size 1.27 1.27)) (hide yes)))
  (property "Manufacturer" "UNI-ROYAL (Uniroyal Electronics)" (at 255.27 91.44 0) (effects (font (size 1.27 1.27)) (hide yes)))
  (property "MPN" "0402WGF1003TCE" (at 255.27 91.44 0) (effects (font (size 1.27 1.27)) (hide yes)))
  (property "PartDescription" "RES 100k 1% 1/16W 0402" (at 255.27 91.44 0) (effects (font (size 1.27 1.27)) (hide yes)))
  (pin "1")
  (pin "2"))
 (wire
  (pts (xy 251.46 91.44) (xy 248.92 91.44))
  (stroke (width 0) (type default)))
 (symbol
  (lib_id "voxhub:+3V3")
  (at 248.92 91.44 90)
  (unit 1)
  (exclude_from_sim no)
  (in_bom no)
  (on_board yes)
  (dnp no)
  (property "Reference" "#PWR611" (at 252.73 91.44 0) (effects (font (size 1.27 1.27)) (hide yes)))
  (property "Value" "+3V3" (at 242.84 91.44 0) (effects (font (size 1.27 1.27))))
  (property "Footprint" "" (at 248.92 91.44 0) (effects (font (size 1.27 1.27)) (hide yes)))
  (property "Datasheet" "" (at 248.92 91.44 0) (effects (font (size 1.27 1.27)) (hide yes)))
  (property "Description" "Power symbol creates a global label with name \"+3V3\"" (at 248.92 91.44 0) (effects (font (size 1.27 1.27)) (hide yes)))
  (pin "1"))
 (wire
  (pts (xy 259.08 91.44) (xy 261.62 91.44))
  (stroke (width 0) (type default)))
 (global_label "ZB_NRST"
  (shape passive)
  (at 261.62 91.44 0)
  (fields_autoplaced yes)
  (effects (font (size 1.27 1.27)) (justify left))
  (property "Intersheetrefs" "${INTERSHEET_REFS}" (at 261.62 91.44 0) (effects (font (size 1.27 1.27)) (hide yes))))
 (symbol
  (lib_id "voxhub:Conn_ARM_SWD_TagConnect_TC2030-NL")
  (at 229.87 59.69 0)
  (unit 1)
  (exclude_from_sim no)
  (in_bom no)
  (on_board yes)
  (dnp no)
  (property "Reference" "J8" (at 232.41 48.26 0) (effects (font (size 1.27 1.27))))
  (property "Value" "TC2030-NL (cJTAG)" (at 232.41 50.8 0) (effects (font (size 1.27 1.27))))
  (property "Footprint" "Connector:Tag-Connect_TC2030-IDC-NL_2x03_P1.27mm_Vertical" (at 229.87 59.69 0) (effects (font (size 1.27 1.27)) (hide yes)))
  (property "Datasheet" "https://www.tag-connect.com/wp-content/uploads/bsk-pdf-manager/TC2030-CTX_1.pdf" (at 229.87 59.69 0) (effects (font (size 1.27 1.27)) (hide yes)))
  (property "Description" "Tag-Connect ARM Cortex SWD JTAG connector, 6 pin, no legs" (at 229.87 59.69 0) (effects (font (size 1.27 1.27)) (hide yes)))
  (property "MPN" "" (at 229.87 59.69 0) (effects (font (size 1.27 1.27)) (hide yes)))
  (property "Manufacturer" "" (at 229.87 59.69 0) (effects (font (size 1.27 1.27)) (hide yes)))
  (property "PartDescription" "Tag-Connect footprint (no part)" (at 229.87 59.69 0) (effects (font (size 1.27 1.27)) (hide yes)))
  (pin "1")
  (pin "5")
  (pin "3")
  (pin "4")
  (pin "2")
  (pin "6"))
 (wire
  (pts (xy 227.33 49.53) (xy 227.33 46.99))
  (stroke (width 0) (type default)))
 (symbol
  (lib_id "voxhub:+3V3")
  (at 227.33 46.99 0)
  (unit 1)
  (exclude_from_sim no)
  (in_bom no)
  (on_board yes)
  (dnp no)
  (property "Reference" "#PWR612" (at 227.33 50.8 0) (effects (font (size 1.27 1.27)) (hide yes)))
  (property "Value" "+3V3" (at 227.33 43.19 0) (effects (font (size 1.27 1.27))))
  (property "Footprint" "" (at 227.33 46.99 0) (effects (font (size 1.27 1.27)) (hide yes)))
  (property "Datasheet" "" (at 227.33 46.99 0) (effects (font (size 1.27 1.27)) (hide yes)))
  (property "Description" "Power symbol creates a global label with name \"+3V3\"" (at 227.33 46.99 0) (effects (font (size 1.27 1.27)) (hide yes)))
  (pin "1"))
 (wire
  (pts (xy 227.33 69.85) (xy 227.33 72.39))
  (stroke (width 0) (type default)))
 (symbol
  (lib_id "voxhub:GND")
  (at 227.33 72.39 0)
  (unit 1)
  (exclude_from_sim no)
  (in_bom no)
  (on_board yes)
  (dnp no)
  (property "Reference" "#PWR613" (at 227.33 78.74 0) (effects (font (size 1.27 1.27)) (hide yes)))
  (property "Value" "GND" (at 227.33 76.19 0) (effects (font (size 1.27 1.27))))
  (property "Footprint" "" (at 227.33 72.39 0) (effects (font (size 1.27 1.27)) (hide yes)))
  (property "Datasheet" "" (at 227.33 72.39 0) (effects (font (size 1.27 1.27)) (hide yes)))
  (property "Description" "Power symbol creates a global label with name \"GND\" , ground" (at 227.33 72.39 0) (effects (font (size 1.27 1.27)) (hide yes)))
  (pin "1"))
 (wire
  (pts (xy 237.49 54.61) (xy 240.03 54.61))
  (stroke (width 0) (type default)))
 (global_label "ZB_NRST"
  (shape passive)
  (at 240.03 54.61 0)
  (fields_autoplaced yes)
  (effects (font (size 1.27 1.27)) (justify left))
  (property "Intersheetrefs" "${INTERSHEET_REFS}" (at 240.03 54.61 0) (effects (font (size 1.27 1.27)) (hide yes))))
 (wire
  (pts (xy 237.49 59.69) (xy 240.03 59.69))
  (stroke (width 0) (type default)))
 (global_label "ZB_TCK"
  (shape passive)
  (at 240.03 59.69 0)
  (fields_autoplaced yes)
  (effects (font (size 1.27 1.27)) (justify left))
  (property "Intersheetrefs" "${INTERSHEET_REFS}" (at 240.03 59.69 0) (effects (font (size 1.27 1.27)) (hide yes))))
 (wire
  (pts (xy 237.49 62.23) (xy 240.03 62.23))
  (stroke (width 0) (type default)))
 (global_label "ZB_TMS"
  (shape passive)
  (at 240.03 62.23 0)
  (fields_autoplaced yes)
  (effects (font (size 1.27 1.27)) (justify left))
  (property "Intersheetrefs" "${INTERSHEET_REFS}" (at 240.03 62.23 0) (effects (font (size 1.27 1.27)) (hide yes))))
 (wire
  (pts (xy 237.49 64.77) (xy 240.03 64.77))
  (stroke (width 0) (type default)))
 (global_label "ZB_TDO"
  (shape passive)
  (at 240.03 64.77 0)
  (fields_autoplaced yes)
  (effects (font (size 1.27 1.27)) (justify left))
  (property "Intersheetrefs" "${INTERSHEET_REFS}" (at 240.03 64.77 0) (effects (font (size 1.27 1.27)) (hide yes))))
 (text "UART: DIO13 = module TX -> GPIO9 (RXD4), DIO12 = module RX <- GPIO8 (TXD4),\nDIO18 = module RTS -> GPIO10 (CTS4), DIO19 = module CTS <- GPIO11 (RTS4)  [TI LAUNCHXL-CC1352P-2 assignment].\nDIO15 = ROM bootloader backdoor, active low (GPIO25). Reset: GPIO24 HIGH pulls RES low (open drain).\nJTAG for recovery: TMS = GPIO22, TCK = GPIO23, TDO = GPIO17, TDI = GPIO7 (4-wire, OpenOCD bit-bang)."
  (exclude_from_sim no)
  (at 150 141 0)
  (effects (font (size 1.4 1.4)) (justify left bottom)))
 (embedded_fonts no))
